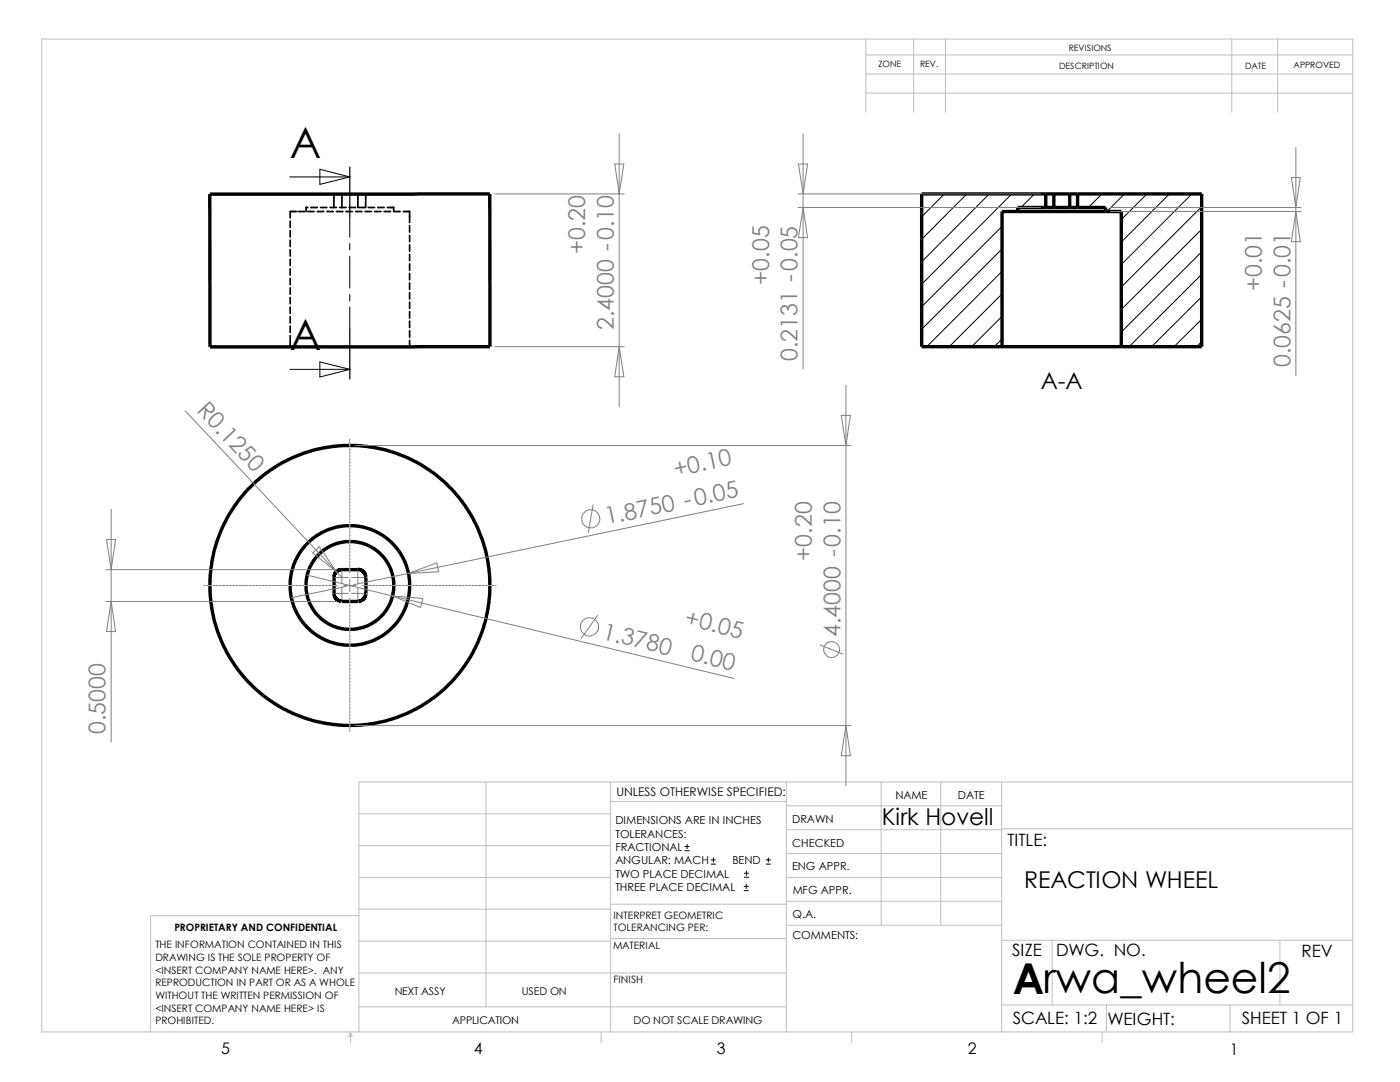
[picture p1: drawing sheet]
<svg xmlns="http://www.w3.org/2000/svg" width="279mm" height="216mm" viewBox="0 0 279 216" stroke-linecap="round" stroke-linejoin="round" font-family="sans-serif">
<g fill="none" stroke="#c0c0c0" stroke-width=".2">
<path d="M8.3 7.8h261.7v198.1h-261.7zM172.8 11h97.2M172.8 14.8h97.2M172.8 18.6h97.2M172.8 7.8v14.6M182.3 7.8v14.6M188.7 7.8v14.6M245.8 7.8v14.6M255 7.8v14.6M97 156v44.9M121.8 156v49.9M121.8 159.9h35.1"/>
<path d="M156.9 156v49.9M175.9 156v28.6M187.7 156v28.6M199.9 156v49.9M270 156h-198.4v49.9M71.6 175.1h50.2M71.6 168.7h50.2M71.6 162.4h50.2M156.9 170.3h43M156.9 165.6h43M156.9 160.8h43M156.9 175.1h43"/>
<path d="M156.9 179.8h43M199.9 165.4h70.1M71.6 194.1h85.3M71.6 187.8h50.2M71.6 181.4h50.2M71.6 182.7h-41.5v23.2M121.8 187.3h35.1M121.8 180.4h35.1M156.9 184.6h43M199.9 187.6h70.1M210 187.6v12.9M255.4 187.6v12.9"/>
<path d="M69.9 205.9v2.2M69.9 205.9l.4 .9h-.7zM71.6 200.9h85.3M120 205.9v2.2M170 205.9v2.2M199.9 200.5h70.1M220 205.9v2.2M220.8 200.5v5.4M245.5 200.5v5.4"/>
</g>
<g fill="none" stroke="#000" stroke-width=".34">
<path d="M66.6 38.7v1.3M68.2 38.7v1.3M71.4 38.7v1.3M73 38.7v1.3M57.9 44.1v1.3M57.9 46v1.3M57.9 47.9v1.3M57.9 49.8v1.3M57.9 51.7v1.3M57.9 53.6v1.3M57.9 55.5v1.3M57.9 57.4v1.3"/>
<path d="M57.9 59.4v1.2M59.2 42.2h-1.3v1.3M59.5 42.2h1.3M61.4 42.2h1.3M61.4 41.4h-.3v.8M62.1 41.4h1.2M63.3 42.2h1.3M64 41.4h1.2M65.2 42.2h1.3M65.9 41.4h1.2M66.6 40.1v1.3M67.1 42.2h1.3"/>
<path d="M67.8 41.4h1.2M68.2 40.1v1.3M69 42.2h1.3M69.7 41.4h1.3M71 42.2h1.2M71.4 40.1v1.3M71.6 41.4h1.3M72.9 42.2h1.2M73 40.1v1.3M73.5 41.4h1.3M74.8 42.2h1.2M75.4 41.4h1.3"/>
<path d="M76.7 42.2h1.2M77.3 41.4h1.3v.8h1.2M80.5 42.2h1.2v2.2M81.7 45v1.3M81.7 46.9v1.3M81.7 48.9v1.2M81.7 50.8v1.2M81.7 52.7v1.2M81.7 54.6v1.2M81.7 56.5v1.2M81.7 58.4v1.2M57.9 61.3v1.2"/>
<path d="M57.9 63.2v1.2M57.9 65.1v1.2M57.9 67v2.2M81.7 60.3v1.3M81.7 62.2v1.3M81.7 64.1v1.3M81.7 66v1.3M81.7 67.9v1.3"/>
</g>
<g fill="none" stroke="#000" stroke-width=".68" stroke-linecap="butt">
<path d="M41.9 38.7h55.8l.1 30.5h-55.9zM208.7 38.7h1.6M208.7 38.7h-24.8v30.5h16.1M208.7 38.7v2.7M210.3 38.7h3.2M210.3 38.7v2.7M213.5 38.7v2.7M213.5 38.7h1.6M215.1 38.7h24.7v30.5h-16M215.1 38.7v2.7M203.1 42.2h-3.1v27M203.1 42.2h17.5"/>
<path d="M208.7 41.4h1.6M208.7 41.4h-5.6v.8M210.3 41.4h3.2M213.5 41.4h1.6M215.1 41.4h5.5v.8M220.6 42.2h3.2v27M200 69.2h23.8M71.4 113.6l1 .3 .6 1v3.5l-.3 1-.4 .4-.9 .2h-3.2l-.8-.3-.5-.4-.2-.6v-3.8l.2-.6 .5-.4 .5-.2h3.5"/>
<circle cx="69.8" cy="116.8" r="28"/>
<circle cx="69.8" cy="116.8" r="11.9"/>
<circle cx="69.8" cy="116.8" r="8.8"/>
</g>
<g fill="none" stroke="#808080" stroke-width=".2">
<path d="M98.8 38.7h25.8M122.7 32.7h1.8l-.9 6zM123.6 26.7v54.5M159.3 38.7h48.4M159.3 32.7h1.9l-.9 6zM160.3 26.7v46.9M257.7 35.4h1.8l-.9 6zM258.6 29.4v45.5M159.3 41.4h48.4M160.3 41.4l.9 6h-1.9zM221.6 41.4h38M221.6 42.2h38"/>
<path d="M258.6 42.2l.9 6h-1.8zM98.8 69.2h25.8M123.6 69.2l.9 6h-1.8zM168.8 76.9v79.9M37 82l30.1 32.1M70.8 88.9h99M167.9 82.9h1.8l-.9 6zM21.2 113.7h46M21.3 107.7h1.8l-.9 6zM22.2 101.6v46.5M61.3 114.8l17 4.1M62.4 110.3l1.3-1.2 3.4 5z"/>
<path d="M67 118.4h2.5M67 115.2h2.5M67.1 114.1l1.1 1.1M68.2 114v2.5M68.2 117.2v2.5M68.6 116.8h2.5M69.1 117l-10.9 2.3M69.8 115.6v2.5M70.1 118.4h2.6M70.1 115.2h2.6M71.4 114v2.5M71.4 117.2v2.5"/>
<path d="M78.3 118.9l68.2 16.5M78.3 118.9l6.1 .5-.5 1.8zM81.5 114.4l-10.9 2.3M81.5 114.4l5.7-2.1 .3 1.8zM118.4 100.8l-1 5.5M148.4 100.5l-66.9 13.9M21.2 120h46M22.2 120l.9 6h-1.8zM119.3 122.8l-3.3 4.6M163.7 128.7l4.5 1.8M70.8 144.8h99M168.8 144.8l.9 6h-1.8z"/>
<circle cx="117.9" cy="103.5" r="1.83"/>
<circle cx="117.6" cy="125.1" r="1.83"/>
<circle cx="166" cy="129.6" r="1.59"/>
</g>
<g fill="none" stroke="#000" stroke-width=".2">
<path d="M57.8 35.3h12M63.8 33.8l6 1.5-6 1.5zM184 38.7l-.1 .1M188.5 38.7l-4.6 4.6M193 38.7l-9.1 9.1M197.4 38.7l-13.5 13.5M201.9 38.7l-18 18M206.5 38.7l-2.7 2.7M215.4 38.7l-.3 .4M219.9 38.7l-2.7 2.7M224.4 38.7l-3.5 3.5M228.9 38.7l-5.1 5.1"/>
<path d="M233.4 38.7l-9.6 9.6M237.9 38.7l-14.1 14.1M69.8 43.3v4M69.8 48.6v1.3M69.8 51.1v6.4M69.8 58.8v1.2M200 45.2l-16.1 16M200 49.7l-16.1 16M200 54.1l-15 15.1M200 58.6l-10.6 10.6M203.1 42l-.2 .2M208.7 40.9l-.5 .5"/>
<path d="M239.8 41.2l-16 16.1M239.8 45.8l-16 16M239.8 50.2l-16 16.1M239.8 54.7l-14.5 14.5M239.8 59.2l-10 10M57.8 73.7h12M63.8 72.2l6 1.5-6 1.5zM69.8 61.3v4.4M200 63.1l-6.1 6.1M200 67.6l-1.6 1.6M239.8 63.7l-5.5 5.5M239.8 68.2l-1 1"/>
<path d="M136.7 169.8h.8M136.7 168.9h.8M137.1 168.5v.8M141.9 172.4h.9M141.9 171.6h.9M142.4 171.2v.8M148.5 177.7h.9M148.5 176.9h.9M148.5 175h.9M148.5 174.2h.9M148.9 176.4v.9M149 173.8v.9"/>
<path d="M152.9 172.4h.9M152.9 171.6h.9M153.3 171.2v.8"/>
</g>
<path d="M69.8 33.3v10M69.8 65.7v10" fill="none" stroke="#000" stroke-width=".25"/>
<path d="M67.3 116.8h-26.7M69.8 114.3v-26.7M69.8 119.3v26.7M72.3 116.8h26.7" fill="none" stroke="#fff" stroke-width=".2" stroke-dasharray=".4 .3" stroke-dashoffset=".4"/>
<path d="M67.3 116.8h-26.7M69.8 114.3v-26.7M69.8 119.3v26.7M72.3 116.8h26.7" fill="none" stroke="#808080" stroke-width=".2" stroke-dasharray=".4 .3"/>
<g font-size="8.5">
<text x="57.8" y="31.5">A</text>
<text x="57.8" y="69.9">A</text>
<text x="202.1" y="198.2">Arwa_wheel2</text>
</g>
<g font-size="4.6" fill="#808080">
<text x="116.8" y="50.7" transform="rotate(-90 116.8 50.7)">+0.20</text>
<text x="153.5" y="56.8" transform="rotate(-90 153.5 56.8)">+0.05</text>
<text x="251.8" y="58.1" transform="rotate(-90 251.8 58.1)">+0.01</text>
<text x="122.5" y="65.9" transform="rotate(-90 122.5 65.9)">2.4000 -0.10</text>
<text x="159.2" y="72.1" transform="rotate(-90 159.2 72.1)">0.2131 -0.05</text>
<text x="257.5" y="73.3" transform="rotate(-90 257.5 73.3)">0.0625 -0.01</text>
<text x="39.2" y="82" transform="rotate(47 39.2 82)">R0.1250</text>
<text x="134.8" y="95.2" transform="rotate(-12 134.8 95.2)">+0.10</text>
<text x="121.1" y="104.6" transform="rotate(-12 121.1 104.6)">1.8750 -0.05</text>
<text x="162.1" y="111.8" transform="rotate(-90 162.1 111.8)">+0.20</text>
<text x="136.5" y="124.7" transform="rotate(14 136.5 124.7)">+0.05</text>
<text x="120.1" y="127.5" transform="rotate(14 120.1 127.5)">1.3780</text>
<text x="137.7" y="131.7" transform="rotate(14 137.7 131.7)">0.00</text>
<text x="167.7" y="127.1" transform="rotate(-90 167.7 127.1)">4.4000 -0.10</text>
<text x="21.1" y="146.5" transform="rotate(-90 21.1 146.5)">0.5000</text>
</g>
<g font-size="4.6">
<text x="207.7" y="77.6">A-A</text>
<text x="176" y="164.5">Kirk Hovell</text>
<text x="204.4" y="177.2">REACTION WHEEL</text>
</g>
<g font-size="3.4">
<text x="201.1" y="168.7">TITLE:</text>
<text x="202" y="190.8">SIZE</text>
<text x="210.8" y="190.8">DWG. NO.</text>
<text x="259.8" y="190.9">REV</text>
<text x="202.1" y="204.4">SCALE: 1:2</text>
<text x="221" y="204.5">WEIGHT:</text>
<text x="247.8" y="204.4">SHEET 1 OF 1</text>
</g>
<g font-size="3.2">
<text x="44.2" y="210.4">5</text>
<text x="94.6" y="210.3">4</text>
<text x="143" y="210.4">3</text>
<text x="193.2" y="210.4">2</text>
<text x="245.4" y="210.6">1</text>
</g>
<text font-size="2.4" x="123" y="158.9">UNLESS OTHERWISE SPECIFIED:</text>
<g font-size="2.2">
<text x="178.7" y="159.4">NAME</text>
<text x="191.2" y="159.4">DATE</text>
<text x="122.8" y="164.5">DIMENSIONS ARE IN INCHES</text>
<text x="122.8" y="167.2">TOLERANCES:</text>
<text x="158.1" y="164.2">DRAWN</text>
<text x="122.8" y="169.8">FRACTIONAL</text>
<text x="122.8" y="172.5">ANGULAR: MACH</text>
<text x="146.2" y="172.5">BEND</text>
<text x="158.1" y="173.7">ENG APPR.</text>
<text x="158.1" y="169.1">CHECKED</text>
<text x="122.8" y="175.1">TWO PLACE DECIMAL</text>
<text x="122.8" y="177.8">THREE PLACE DECIMAL</text>
<text x="158.2" y="178.4">MFG APPR.</text>
<text x="158.2" y="183.2">Q.A.</text>
<text x="158.2" y="187.4">COMMENTS:</text>
</g>
<g font-size="2.1">
<text x="78.8" y="198.5">NEXT ASSY</text>
<text x="104.1" y="198.5">USED ON</text>
<text x="90.2" y="204.3">APPLICATION</text>
<text x="126.4" y="204.3">DO NOT SCALE DRAWING</text>
</g>
<g font-size="2">
<text x="34.8" y="185.7">PROPRIETARY AND CONFIDENTIAL</text>
<text x="122.5" y="183.3">INTERPRET GEOMETRIC</text>
<text x="122.5" y="185.8">TOLERANCING PER:</text>
<text x="31" y="189.2">THE INFORMATION CONTAINED IN THIS</text>
<text x="31" y="191.8">DRAWING IS THE SOLE PROPERTY OF</text>
<text x="122.3" y="189.4">MATERIAL</text>
<text x="31" y="194.3">&lt;INSERT COMPANY NAME HERE&gt;. ANY</text>
<text x="31" y="196.8">REPRODUCTION IN PART OR AS A WHOLE</text>
<text x="122.4" y="196.2">FINISH</text>
<text x="31" y="199.3">WITHOUT THE WRITTEN PERMISSION OF</text>
<text x="31" y="201.8">&lt;INSERT COMPANY NAME HERE&gt; IS</text>
<text x="31" y="204.4">PROHIBITED.</text>
</g>
<g font-size="1.7">
<text x="213.3" y="10.2">REVISIONS</text>
<text x="175.3" y="13.5">ZONE</text>
<text x="183.6" y="13.4">REV.</text>
<text x="211.4" y="13.8">DESCRIPTION</text>
<text x="248.5" y="13.7">DATE</text>
<text x="258.1" y="13.6">APPROVED</text>
</g>
</svg>
